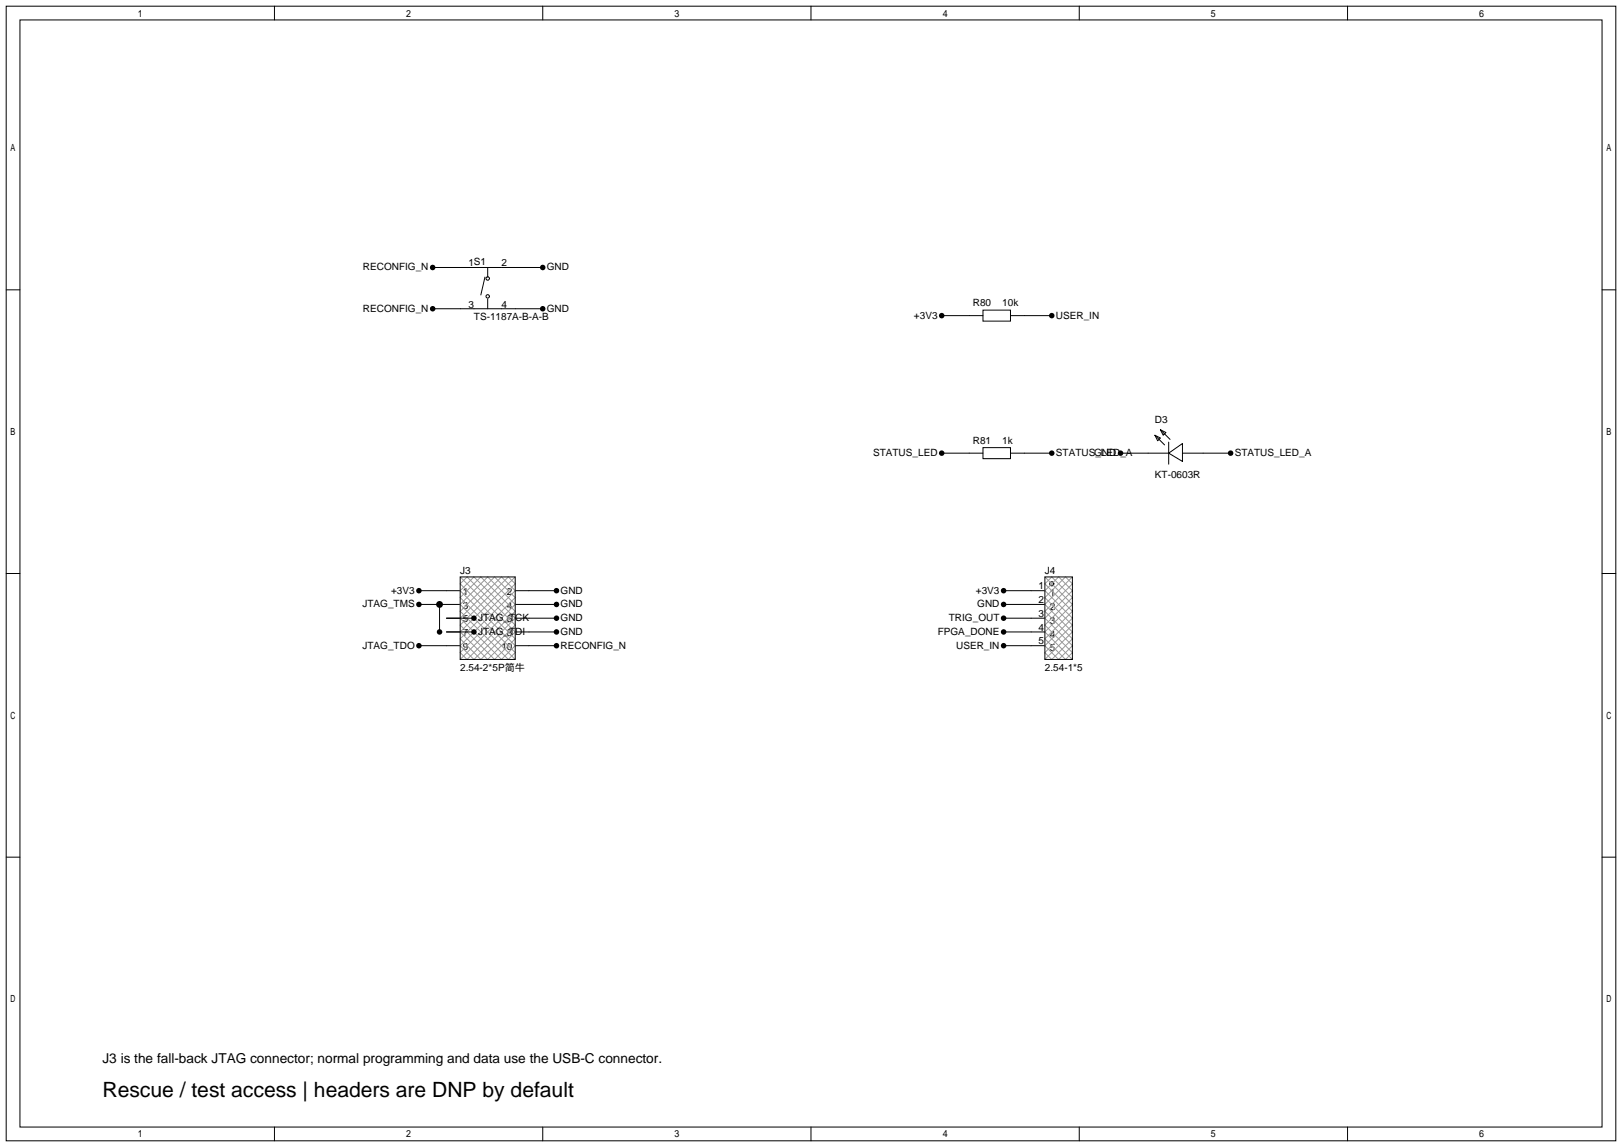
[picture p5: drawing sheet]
<svg xmlns="http://www.w3.org/2000/svg" width="299mm" height="212mm" viewBox="0 0 299 212" stroke-linecap="round" stroke-linejoin="round" font-family="sans-serif">
<g fill="none" stroke="#000" stroke-width=".18">
<path d="M1.1 1.1h297.2v209.6h-297.2zM3.7 3.7h292.1v204.5h-292.1zM50.7 1.1v2.6M100.2 1.1v2.6M149.7 1.1v2.6M199.3 1.1v2.6M248.8 1.1v2.6M1.1 53.5h2.6M79.9 57h20.3M79.9 49.4h20.3M89.5 51.2l-.7 3.3M90 49.4v1.8"/>
<path d="M90 55.2v1.8M173.9 58.3h7.6M181.5 57.3h5.1v2h-5.1zM186.6 58.3h7.6M295.8 53.5h2.5M214.2 79.4l1.1 .5-.5 .5zM214.2 79.4l1.8 1.8M173.9 83.7h7.6M181.5 82.7h5.1v2h-5.1zM186.6 83.7h7.6M206.9 83.7h8.9M213.2 80.4l1 .5-.5 .5z"/>
<path d="M213.2 80.4l1.8 1.8M215.8 83.7l2.5-1.8v3.3zM215.8 81.7v4M218.3 83.7h8.9M1.1 105.9h2.6M77.3 109.1h7.7M77.3 111.6h7.7M77.3 119.3h7.7M81.2 111.6v5.1M82.4 114.2h5.1M82.4 116.7h5.1M85 106.6h10.1v15.2h-10.1z"/>
<path d="M95.1 109.1h7.6M95.1 111.6h7.6M95.1 114.2h7.6M95.1 116.7h7.6M95.1 119.3h7.6M185.3 109.1h7.6M185.3 111.6h7.6M185.3 114.2h7.6M185.3 116.7h7.6M185.3 119.3h7.6M192.9 106.6h5.1v15.2h-5.1zM295.8 105.9h2.5"/>
<path d="M1.1 158.3h2.6M295.8 158.3h2.5M50.7 208.2v2.5M100.2 208.2v2.5M149.7 208.2v2.5M199.3 208.2v2.5M248.8 208.2v2.5"/>
<circle cx="90" cy="54.7" r=".32"/>
<circle cx="90" cy="51.4" r=".32"/>
<circle cx="194.2" cy="107.8" r=".38"/>
</g>
<path d="M85 110.4l10.1 10.1-1.2 1.3-8.9-8.9 6.3-6.3 3.8 3.8-10.1 10.1 1.2 1.3 8.9-8.9-6.3-6.3zM85 106.6l10.1 10.1-5.1 5.1-5-5.1 10.1-10.1M86.2 106.6l-1.2 1.2 10.1 10.2-3.8 3.8-6.3-6.4 8.9-8.8 1.2 1.2-10.1 10.2 3.8 3.8 6.3-6.4zM87.5 106.6l-2.5 2.5 10.1 10.2-2.5 2.5-7.6-7.6 7.6-7.6 2.5 2.5-10.1 10.2 2.5 2.5 7.6-7.6zM192.9 110.4l3.8-3.8 1.3 1.2-5.1 5.1 5.1 5.1-3.8 3.8-1.3-1.3 5.1-5.1zM192.9 106.6l5.1 5-5.1 5.1 5.1 5.1M194.2 106.6l3.8 3.8-5.1 5 5.1 5.1-1.3 1.3-3.8-3.8 5.1-5.1-5.1-5.1zM194.3 107.5l.2 .2M194.5 108l-.2 .2M195.5 106.6l2.5 2.5-5.1 5.1 5.1 5.1-2.5 2.5-2.6-2.5 5.1-5.1-5.1-5.1zM198 106.6l-5.1 5 5.1 5.1-5.1 5.1M85 121.8l10.1-10.2-5.1-5-5 5 10.1 10.2" fill="none" stroke="#999" stroke-width=".18"/>
<g fill="#000">
<circle cx="79.9" cy="57" r=".51"/>
<circle cx="79.9" cy="49.4" r=".51"/>
<circle cx="100.2" cy="57" r=".51"/>
<circle cx="100.2" cy="49.4" r=".51"/>
<circle cx="173.9" cy="58.3" r=".51"/>
<circle cx="194.2" cy="58.3" r=".51"/>
<circle cx="173.9" cy="83.7" r=".51"/>
<circle cx="194.2" cy="83.7" r=".51"/>
<circle cx="206.9" cy="83.7" r=".51"/>
<circle cx="227.2" cy="83.7" r=".51"/>
<circle cx="77.3" cy="111.6" r=".51"/>
<circle cx="77.3" cy="109.1" r=".51"/>
<circle cx="77.3" cy="119.3" r=".51"/>
<circle cx="81.2" cy="116.7" r=".51"/>
<circle cx="81.2" cy="111.6" r=".63"/>
<circle cx="87.5" cy="114.2" r=".51"/>
<circle cx="87.5" cy="116.7" r=".51"/>
<circle cx="102.7" cy="109.1" r=".51"/>
<circle cx="102.7" cy="114.2" r=".51"/>
<circle cx="102.7" cy="111.6" r=".51"/>
<circle cx="102.7" cy="119.3" r=".51"/>
<circle cx="102.7" cy="116.7" r=".51"/>
<circle cx="185.3" cy="109.1" r=".51"/>
<circle cx="185.3" cy="111.6" r=".51"/>
<circle cx="185.3" cy="114.2" r=".51"/>
<circle cx="185.3" cy="119.3" r=".51"/>
<circle cx="185.3" cy="116.7" r=".51"/>
</g>
<text font-size="3.9" x="18.9" y="202.6">Rescue / test access | headers are DNP by default</text>
<text font-size="2.5" x="18.9" y="196.2">J3 is the fall-back JTAG connector; normal programming and data use the USB-C connector.</text>
<g font-size="1.8">
<text x="67" y="50">RECONFIG_N</text>
<text x="86.5" y="49.2">1S1</text>
<text x="92.6" y="49.2">2</text>
<text x="101" y="50">GND</text>
<text x="67" y="57.6">RECONFIG_N</text>
<text x="86.5" y="56.8">3</text>
<text x="87.5" y="59.1">TS-1187A-B-A-B</text>
<text x="92.6" y="56.8">4</text>
<text x="101" y="57.6">GND</text>
<text x="168.7" y="58.8">+3V3</text>
<text x="179.6" y="56.6">R80</text>
<text x="185" y="56.6">10k</text>
<text x="194.9" y="58.8">USER_IN</text>
<text x="179.6" y="82">R81</text>
<text x="185" y="82">1k</text>
<text x="213.2" y="78.2">D3</text>
<text x="161.2" y="84.2">STATUS_LED</text>
<text x="194.9" y="84.2">STATUS_LED_A</text>
<text x="202" y="84.2">GND</text>
<text x="213.2" y="88.3">KT-0603R</text>
<text x="228" y="84.2">STATUS_LED_A</text>
<text x="85" y="106.1">J3</text>
<text x="192.9" y="106.1">J4</text>
<text x="66.9" y="112.2">JTAG_TMS</text>
<text x="72.2" y="109.6">+3V3</text>
<text x="85.5" y="109.9">1</text>
<text x="85.5" y="112.4">3</text>
<text x="93.6" y="109.9">2</text>
<text x="93.6" y="112.4">4</text>
<text x="103.5" y="109.6">GND</text>
<text x="103.5" y="112.2">GND</text>
<text x="180.2" y="109.6">+3V3</text>
<text x="180.4" y="112.2">GND</text>
<text x="191.8" y="113.9">3</text>
<text x="191.8" y="111.4">2</text>
<text x="191.8" y="108.9">1</text>
<text x="193.9" y="112.7">2</text>
<text x="193.9" y="110.1">1</text>
<text x="66.9" y="119.8">JTAG_TDO</text>
<text x="85.5" y="115">5</text>
<text x="85.5" y="117.5">7</text>
<text x="88.3" y="114.7">JTAG_TCK</text>
<text x="88.3" y="117.3">JTAG_TDI</text>
<text x="93.6" y="115">6</text>
<text x="93.6" y="117.5">8</text>
<text x="103.5" y="114.7">GND</text>
<text x="103.5" y="117.3">GND</text>
<text x="103.5" y="119.8">RECONFIG_N</text>
<text x="173.1" y="117.3">FPGA_DONE</text>
<text x="175.2" y="114.7">TRIG_OUT</text>
<text x="176.5" y="119.8">USER_IN</text>
<text x="191.8" y="119">5</text>
<text x="191.8" y="116.5">4</text>
<text x="193.9" y="117.8">4</text>
<text x="193.9" y="115.2">3</text>
<text x="85" y="123.9">2.54-2*5P简牛</text>
<text x="85.5" y="120">9</text>
<text x="92.6" y="120">10</text>
<text x="192.9" y="123.9">2.54-1*5</text>
<text x="193.9" y="120.3">5</text>
</g>
</svg>
